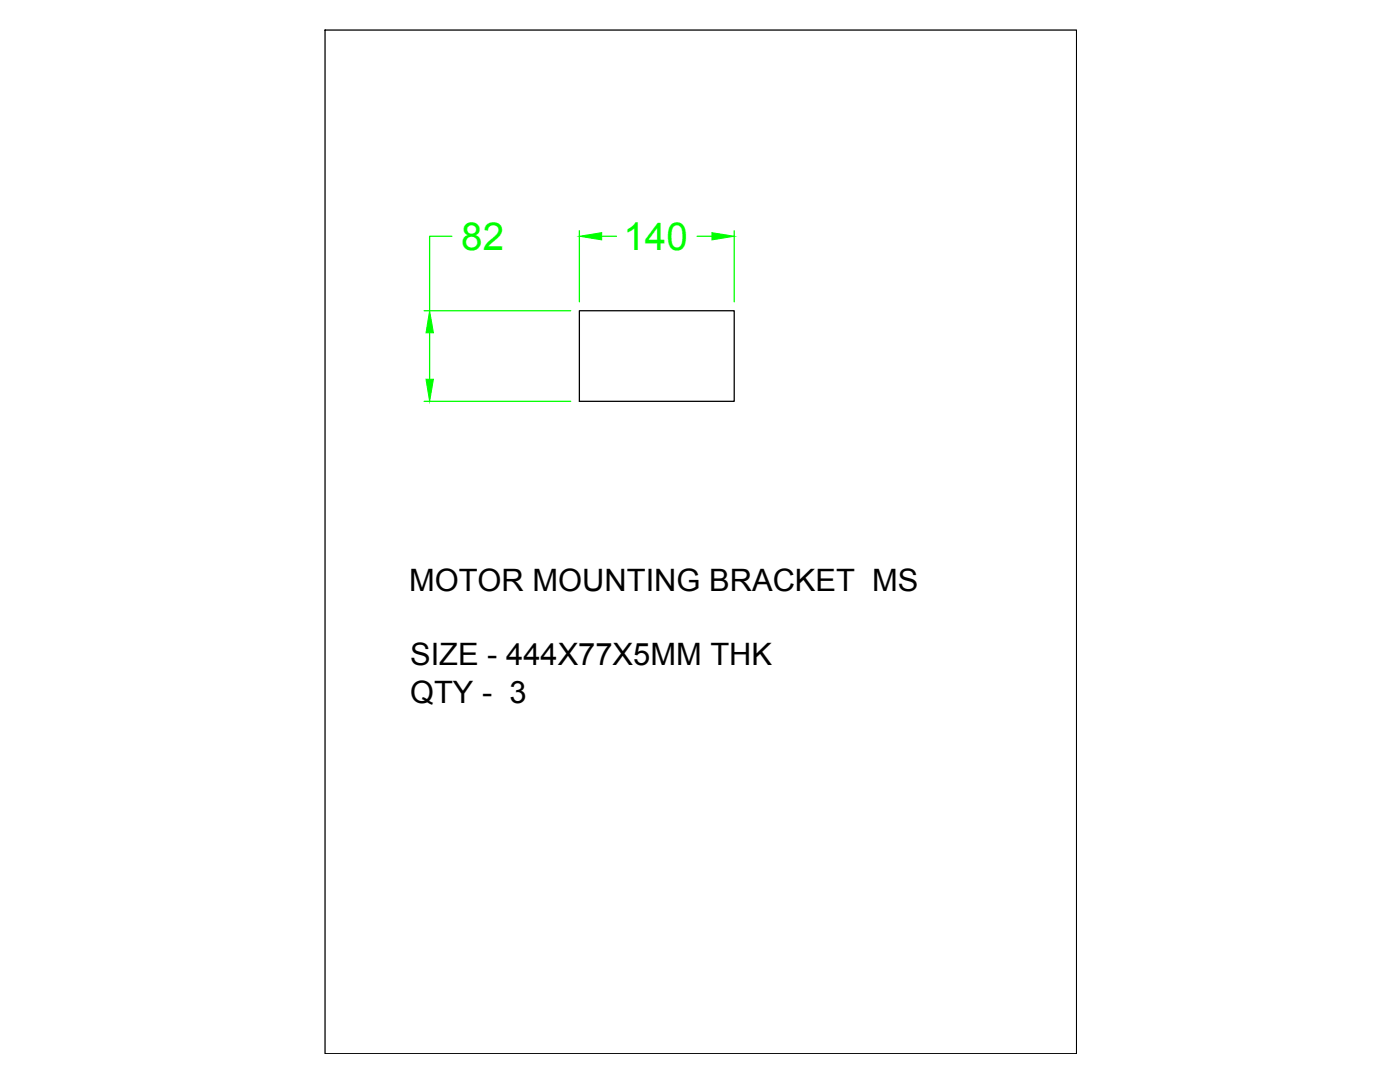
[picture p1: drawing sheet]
<svg xmlns="http://www.w3.org/2000/svg" width="279mm" height="216mm" viewBox="0 0 279 216" stroke-linecap="round" stroke-linejoin="round" font-family="sans-serif">
<!-- layer: 0 -->
<path d="M64.9 6h150v204.3h-150zM115.6 62h30.9v18.1h-30.9z" fill="none" stroke="#000" stroke-width=".25"/>
<path d="M90.2 47.1h-4.5v14.9M115.6 46v14.2M120.1 47.1h2.9M139.1 47.1h3M146.5 46v14.2M84.6 62h29.3M85.7 66.4v9.3M84.6 80.1h29.3" fill="none" stroke="#0f0" stroke-width=".25"/>
<g fill="#0f0" stroke="#0f0" stroke-width=".2">
<path d="M115.6 47.1l4.5-.7v1.5z"/>
<path d="M142.1 46.4l4.4 .7-4.4 .8z"/>
<path d="M85 75.7h1.5l-.8 4.4z"/>
<path d="M85.7 62l.8 4.4h-1.5z"/>
</g>
<g font-size="7.7" fill="#0f0">
<text x="92" y="49.9">82</text>
<text x="124.4" y="49.9">140</text>
</g>
<g font-size="6.2">
<text x="81.6" y="118">MOTOR MOUNTING BRACKET MS</text>
<text x="81.8" y="132.8">SIZE - 444X77X5MM THK</text>
<text x="81.8" y="140.2">QTY - 3</text>
</g>
</svg>
